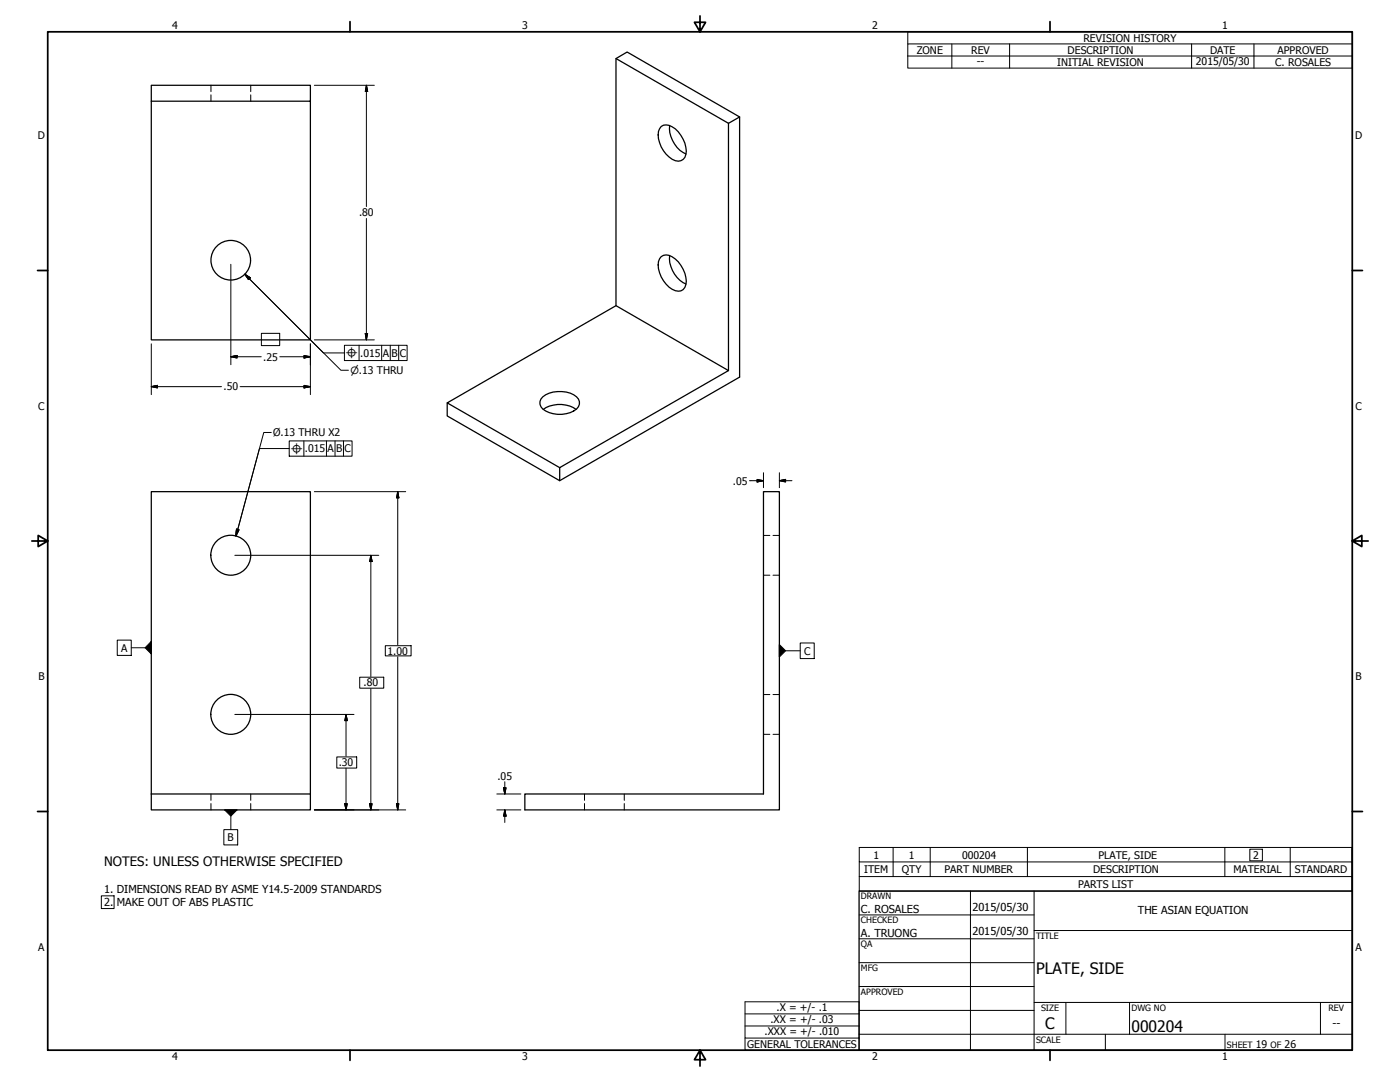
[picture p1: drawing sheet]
<svg xmlns="http://www.w3.org/2000/svg" width="559mm" height="432mm" viewBox="0 0 559 432" stroke-linecap="round" stroke-linejoin="round" font-family="sans-serif">
<!-- layer: Visible (ANSI) -->
<g fill="none" stroke="#000" stroke-width=".51">
<path d="M245.9 23.4l44.9 25.8 4.4-2.5v103.8l-71.8 41.3M60.4 40.4h63.5v95.2h-63.5v-101.6h63.5v6.4M263.9 50.5a5.2 5.2 0 0 1 6.9 2.1 10.5 10.5 0 0 1 2.6 10.2 3.4 3.4 0 0 1-5.1 .8 11.8 11.8 0 0 1-5.5-11.1zM267.3 50.1a11.8 11.8 0 0 0 6.5 11.4M290.8 49.2v98.7M295.2 46.7l-44.9-25.9-4.4 2.6v98.6M263.9 102.4a3.6 3.6 0 0 1 4.4 .1 11.8 11.8 0 0 1 5.4 11.1 3.3 3.3 0 0 1-5.4 1.8 11.8 11.8 0 0 1-5.5-11zM267.3 102a11.7 11.7 0 0 0 6.5 11.3M216.7 158.4a11.7 11.7 0 0 1 13.4 0 3.3 3.3 0 0 1-1.1 5.6 11.9 11.9 0 0 1-12.3-.7 3.1 3.1 0 0 1 0-4.9zM178.5 160.8l67.4-38.8 44.9 25.9-67.4 38.7zM178.5 160.8v5.2l44.9 25.8v-5.2M216.9 163.4a11.7 11.7 0 0 1 13 0"/>
<path d="M304.7 196.2h6.4v127h-101.6v-6.3h95.2zM60.4 316.9v6.3h63.5v-6.3M60.4 316.9v-120.7h63.5v120.7M60.4 316.9h63.5"/>
<circle cx="92.1" cy="103.9" r="7.9"/>
<circle cx="92.1" cy="221.6" r="8"/>
<circle cx="92.1" cy="285.1" r="8"/>
</g>
<!-- layer: Hidden (ANSI) -->
<g fill="none" stroke="#000" stroke-width=".4">
<path d="M84.2 34v2.6M84.2 37.8v2.6M100.1 34v2.6M100.1 37.8v2.6M304.7 213.7h2.6M308.5 213.7h2.6M304.7 229.6h2.6M308.5 229.6h2.6M304.7 277.2h2.6M308.5 277.2h2.6M304.7 293.1h2.6M308.5 293.1h2.6"/>
<path d="M84.2 316.9v2.5M100.1 316.9v2.5M233.3 316.9v2.5M249.2 316.9v2.5M84.2 320.7v2.5M100.1 320.7v2.5M233.3 320.7v2.5M249.2 320.7v2.5"/>
</g>
<!-- layer: Symbol (ANSI) -->
<g fill="none" stroke="#000" stroke-width=".4">
<path d="M362.3 17.5v-4.8h177.5v4.8M379.9 17.5v9.7M403 17.5v9.7M475.6 17.5v9.7M500.5 17.5v9.7M539.8 17.5h-177.5v4.9M539.8 17.5v9.7h-177.5v-4.8M362.3 22.4h177.5M97.7 109.5h.2M99.4 111.2l29.7 29.6h8.4M99.8 110.8l-.7 .7M137.5 137.8h25v6.1h-25z"/>
<path d="M143.3 137.8v6.1M152.3 137.8v6.1M155.8 137.8v6.1M159.1 137.8v6.1M115.4 179h-11.8l-8.8 32.6M115.4 176h25.1v6.1h-25.1zM121.3 176v6.1M130.3 176v6.1M133.7 176v6.1M137.1 176v6.1M94.4 211.5v-.4l1 .3-.2 .3M46.8 255.5h5.6v6.1h-5.6z"/>
<path d="M52.4 258.5h5.5M313.6 259.7h5.8M319.4 256.6h5.6v6.2h-5.6zM89.3 331.1h5.6v6.1h-5.6zM92.1 325.7v5.4M356.5 338.2v11.6M371.3 338.2v11.6M410.1 338.2v11.6M488.9 338.2v11.6M515 338.2v11.6M343 349.8v5.8h196.6v-5.8M343 344v5.8h196.6"/>
<path d="M539.6 344h-196.6v-5.8h196.6v11.6M297.4 399.8h45.5v14.5h-45.5zM297.4 414.3v4.8h45.5v-4.8M297.4 404.6h45.5M297.4 409.4h45.5"/>
</g>
<!-- layer: Border (ANSI) -->
<g fill="none" stroke="#000" stroke-width=".7">
<path d="M19 12.7h520.8v406.4h-520.8zM139.7 8.6v4.1M279.4 6.3v6.4l-2.2-3.8h4.4l-2.2 3.8M419.1 8.6v4.1M15 107.9h4M539.8 107.9h4M12.7 215.9h6.3l-3.8-2.2v4.4l3.8-2.2M539.8 215.9l3.8 2.2v-4.4l-3.8 2.2h6.3M15 323.8h4M539.8 323.8h4M139.7 419.1v4.1M279.4 419.1l2.2 3.8h-4.4l2.2-3.8v6.3"/>
<path d="M419.1 419.1v4.1"/>
</g>
<!-- layer: Title (ANSI) -->
<g fill="none" stroke="#000" stroke-width=".4">
<path d="M387.3 355.6v63.5M412.7 355.6v63.5M342.9 365.1h69.8M342.9 374.6h69.8M412.7 371.3h127.1M342.9 384.2h69.8M342.9 393.7h69.8M342.9 412.7h196.9M342.9 403.2h69.8M412.7 400h127.1M425.4 400v12.7M441.2 412.7v6.4"/>
<path d="M450.8 400v12.7M488.9 412.7v6.4M527 400v12.7"/>
</g>
<path d="M342.9 355.6h196.9v63.5h-196.9z" fill="none" stroke="#000" stroke-width=".51"/>
<!-- layer: Sketch Geometry (ANSI) -->
<path d="M104.3 133h7.3v4.9h-7.3zM153.8 257.7h10.3v4h-10.3zM143.6 270.3h9.6v4.3h-9.6zM134.4 302.1h8v4.4h-8zM498.9 338.9h5v4.6h-5zM40.4 357.5h5.1v5.1h-5.1z" fill="none" stroke="#000" stroke-width=".4"/>
<!-- layer: Dimension (ANSI) -->
<g fill="none" stroke="#000" stroke-width=".4">
<path d="M125.5 34h23.9M146.2 34l.5 2.5h-.9zM146.2 34v48.4M146.2 87.2v48.4M92.1 105.5v40M97.7 109.5l2.2 1.4-.7 .7zM97.7 109.5l38.4 38.3h3M60.4 137.2v20.3M123.9 137.2v20.3M125.5 135.6h23.9M145.8 133.1h.9l-.5 2.5zM60.4 154.3l2.5-.5v1z"/>
<path d="M60.4 154.3h28M92.1 142.4l2.5-.5v1zM92.1 142.4h12.2M95.8 154.3h28.1M111.7 142.4h12.2M121.3 141.9l2.6 .5-2.6 .5zM121.3 153.8l2.6 .5-2.6 .5zM108.3 172.6h-3l-11.1 41.3M125.5 196.2h36.4M158.7 196.2l.5 2.5h-1zM158.7 196.2v61.1M299.1 191.8h5.6"/>
<path d="M302.2 191.3l2.5 .5-2.5 .5zM304.7 188.7v5.9M311.1 191.8l2.5-.5v1zM311.1 191.8h5M311.1 188.7v5.9M94.4 211.4l.9 .2-1.1 2.3zM93.7 221.6h57.5M148 221.6l.5 2.5h-1zM148 221.6v48.4M148 274.8v48.4M158.7 262.1v61.1M93.7 285.1h47.6"/>
<path d="M138.1 285.1l.5 2.5h-1zM138.1 285.1v16.7M138.1 306.6v16.6M198.3 316.9h9.6M201 314.4h1l-.5 2.5zM201.5 312v4.9M125.5 323.2h36.4M137.6 320.7h1l-.5 2.5zM147.5 320.7h1l-.5 2.5zM158.2 320.7h1l-.5 2.5zM198.3 323.2h9.6M201.5 323.2l.5 2.5h-1z"/>
<path d="M201.5 323.2v5"/>
</g>
<g fill="#000" stroke="#000" stroke-width=".4">
<path d="M146.2 34l.5 2.5zM146.2 34l.5 2.5h-.9zM97.7 109.5l2.2 1.4zM97.7 109.5l2.2 1.4-.7 .7zM145.8 133.1l.4 2.5zM145.8 133.1h.9l-.5 2.5zM60.4 154.3l2.5-.5zM60.4 154.3l2.5-.5v1zM92.1 142.4l2.5-.5zM92.1 142.4l2.5-.5v1zM121.3 142.9l2.6-.5zM121.3 141.9l2.6 .5-2.6 .5z"/>
<path d="M121.3 154.8l2.6-.5zM121.3 153.8l2.6 .5-2.6 .5zM158.7 196.2l.5 2.5zM158.7 196.2l.5 2.5h-1zM302.2 192.3l2.5-.5zM302.2 191.3l2.5 .5-2.5 .5zM311.1 191.8l2.5-.5zM311.1 191.8l2.5-.5v1zM94.4 211.4l-.2 2.5zM94.4 211.4l.9 .2-1.1 2.3zM148 221.6l.5 2.5zM148 221.6l.5 2.5h-1z"/>
<path d="M138.1 285.1l.5 2.5zM138.1 285.1l.5 2.5h-1zM201 314.4l.5 2.5zM201 314.4h1l-.5 2.5zM137.6 320.7l.5 2.5zM137.6 320.7h1l-.5 2.5zM147.5 320.7l.5 2.5zM147.5 320.7h1l-.5 2.5zM158.2 320.7l.5 2.5zM158.2 320.7h1l-.5 2.5zM201.5 323.2l.5 2.5zM201.5 323.2l.5 2.5h-1z"/>
</g>
<!-- layer: Symbol (ANSI) -->
<path d="M97.7 109.5l2.2 1.4zM97.7 109.5l2.2 1.4-.7 .7zM94.4 211.1l-.2 2.6zM94.4 211.1l1 .3-1.2 2.3zM60.4 256v5zM60.4 256v5l-2.5-2.5zM311.1 257.2v5zM311.1 257.2l2.5 2.5-2.5 2.5zM89.7 323.2h4.9zM89.7 323.2h4.9l-2.5 2.5z" fill="#000" stroke="#000" stroke-width=".4"/>
<g font-size="6.3">
<text x="413.5" y="388.6">PLATE, SIDE</text>
<text x="417.2" y="410.6">C</text>
<text x="451.6" y="411.9">000204</text>
</g>
<text font-size="5.2" x="41.6" y="345.6">NOTES: UNLESS OTHERWISE SPECIFIED</text>
<g font-size="4.4">
<text x="41.6" y="356.3">1. DIMENSIONS READ BY ASME Y14.5-2009 STANDARDS</text>
<text x="41.6" y="361.6">2.</text>
<text x="46.6" y="361.6">MAKE OUT OF ABS PLASTIC</text>
<text x="343.7" y="364.3">C. ROSALES</text>
<text x="388.1" y="363.7">2015/05/30</text>
<text x="454.2" y="364.7">THE ASIAN EQUATION</text>
<text x="343.7" y="373.8">A. TRUONG</text>
<text x="388.1" y="373.2">2015/05/30</text>
<text x="531.8" y="409.7">--</text>
</g>
<g font-size="4.2">
<text x="68.7" y="11.7">4</text>
<text x="208.4" y="11.7">3</text>
<text x="348.1" y="11.7">2</text>
<text x="487.8" y="11.7">1</text>
<text x="432.4" y="16.6">REVISION HISTORY</text>
<text x="365.9" y="21.5">ZONE</text>
<text x="387.7" y="21.5">REV</text>
<text x="426.1" y="21.5">DESCRIPTION</text>
<text x="483" y="21.5">DATE</text>
<text x="509.9" y="21.5">APPROVED</text>
<text x="389.9" y="26.1">--</text>
<text x="422" y="26.3">INITIAL REVISION</text>
<text x="477.3" y="26">2015/05/30</text>
<text x="509" y="26.3">C. ROSALES</text>
<text x="15.1" y="55.5">D</text>
<text x="540.9" y="55.5">D</text>
<text x="143.3" y="86.4">.80</text>
<text x="105.1" y="143.9">.25</text>
<text x="143.8" y="142.4">.015</text>
<text x="152.8" y="142.4">A</text>
<text x="156.2" y="142.4">B</text>
<text x="159.6" y="142.4">C</text>
<text x="89.2" y="155.8">.50</text>
<text x="15.2" y="163.4">C</text>
<text x="541" y="163.4">C</text>
<text x="109" y="174.1">Ø.13 THRU X2</text>
<text x="121.7" y="180.5">.015</text>
<text x="130.7" y="180.5">A</text>
<text x="134.2" y="180.5">B</text>
<text x="137.5" y="180.5">C</text>
<text x="292.5" y="193.4">.05</text>
<text x="48.3" y="260">A</text>
<text x="154.7" y="261.2">1.00</text>
<text x="320.9" y="261.2">C</text>
<text x="15.3" y="271.4">B</text>
<text x="145.1" y="273.9">.80</text>
<text x="541.1" y="271.4">B</text>
<text x="135.2" y="305.7">.30</text>
<text x="198.6" y="311.1">.05</text>
<text x="90.9" y="335.7">B</text>
<text x="348.6" y="342.6">1</text>
<text x="362.8" y="342.6">1</text>
<text x="384" y="342.6">000204</text>
<text x="438.4" y="342.6">PLATE, SIDE</text>
<text x="500.3" y="342.6">2</text>
<text x="344.9" y="348.4">ITEM</text>
<text x="360" y="348.4">QTY</text>
<text x="377" y="348.4">PART NUMBER</text>
<text x="436.3" y="348.4">DESCRIPTION</text>
<text x="492.3" y="348.4">MATERIAL</text>
<text x="516.8" y="348.4">STANDARD</text>
<text x="430.3" y="354.3">PARTS LIST</text>
<text x="15.2" y="379.3">A</text>
<text x="541" y="379.3">A</text>
<text x="309.9" y="403.5">.X = +/- .1</text>
<text x="305.2" y="413.1">.XXX = +/- .010</text>
<text x="307.5" y="408.3">.XX = +/- .03</text>
<text x="298.3" y="418.2">GENERAL TOLERANCES</text>
<text x="501.3" y="418.3">19</text>
<text x="512.8" y="418.3">26</text>
<text x="68.7" y="423.2">4</text>
<text x="208.4" y="423.2">3</text>
<text x="348.1" y="423.2">2</text>
<text x="487.8" y="423.2">1</text>
</g>
<g font-size="4">
<text x="137.9" y="142.9">⌖</text>
<text x="139.9" y="149.3">⌀.13 THRU</text>
<text x="115.9" y="181.1">⌖</text>
</g>
<g font-size="3.5">
<text x="343.7" y="358.9">DRAWN</text>
<text x="343.7" y="368.5">CHECKED</text>
<text x="413.5" y="374.6">TITLE</text>
<text x="343.7" y="378">QA</text>
<text x="343.7" y="387.5">MFG</text>
<text x="343.7" y="397.1">APPROVED</text>
<text x="415.5" y="403.4">SIZE</text>
<text x="451.6" y="403.4">DWG NO</text>
<text x="530.3" y="403.4">REV</text>
<text x="413.5" y="416.1">SCALE</text>
<text x="489.7" y="418.3">SHEET</text>
<text x="507.2" y="418.3">OF</text>
</g>
</svg>
